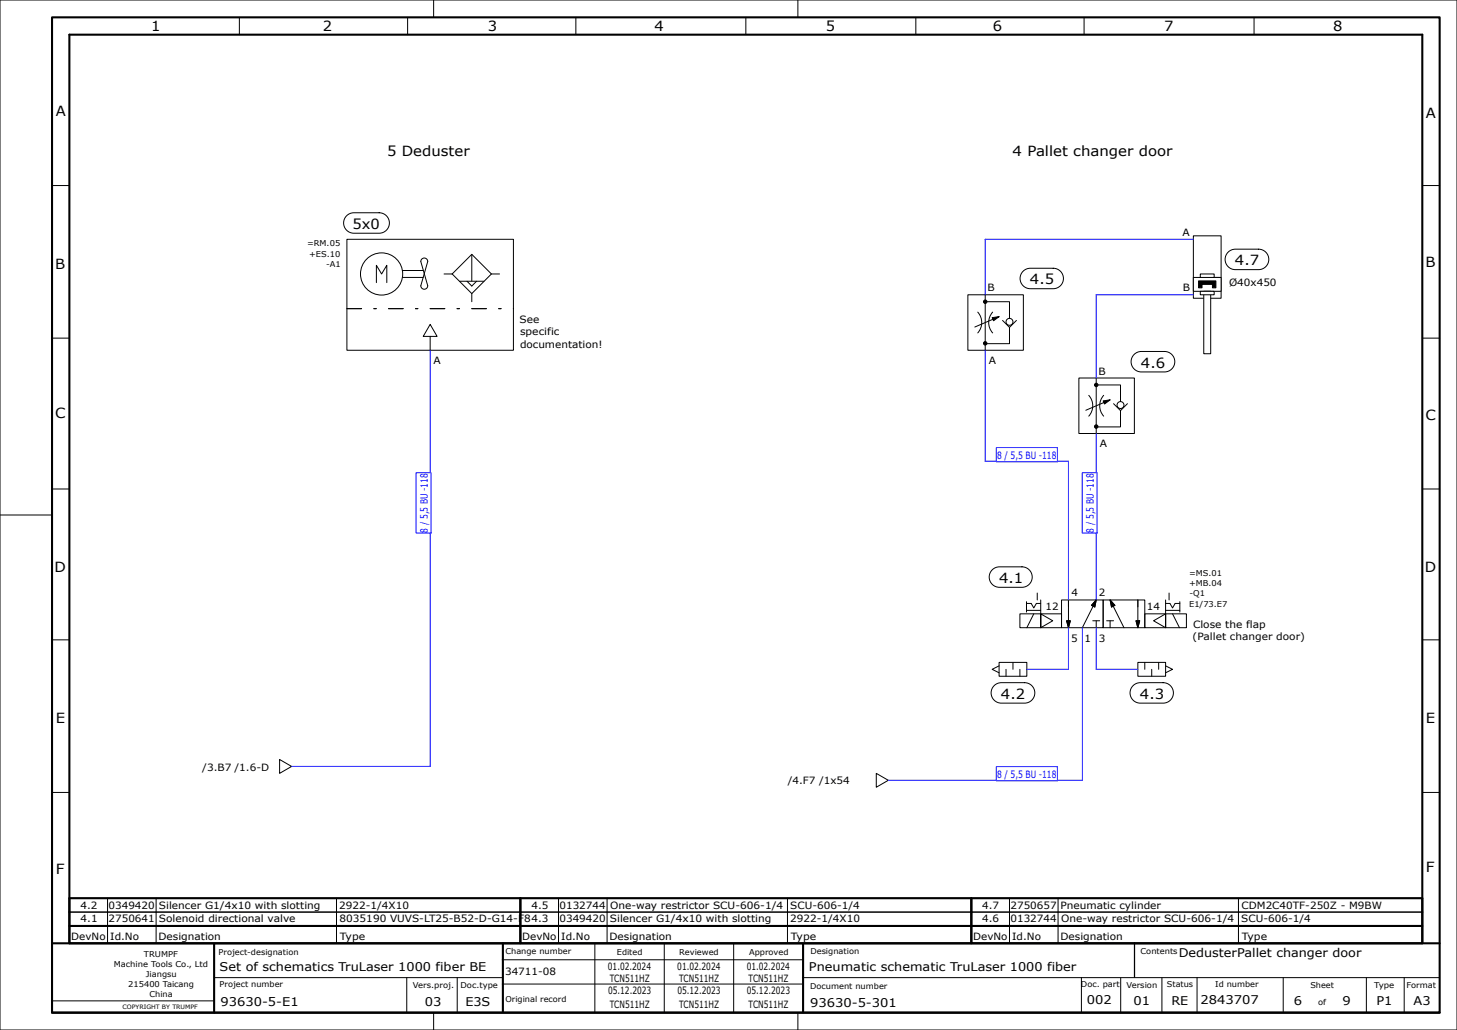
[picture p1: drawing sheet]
<svg xmlns="http://www.w3.org/2000/svg" width="420mm" height="297mm" viewBox="0 0 420 297" stroke-linecap="round" stroke-linejoin="round" font-family="sans-serif">
<path d="M15 5h400v287h-400zM15 272h400M20 272v-262h390v262M61.7 272.2v19.8M145 272v19.8M231.5 272.2v19.7M15 292h400" fill="none" stroke="#000" stroke-width=".6"/>
<g fill="none" stroke="#000" stroke-width=".29">
<path d="M0 0h420v297h-420zM69 5v5M117.5 5v5M125 0v5M166 5v5M215 5v5M230 0v5M264 5v5M312.5 5v5M361.5 5v5M15 53.5h5M410 53.5h5"/>
<path d="M100 69h48v32h-48zM116 78h6M121.6 74.7a1 1 0 0 1 1.1-.2 1 1 0 0 1 .6 .9l-2 7a1 1 0 0 0 1 1 1 1 0 0 0 1-1l-2-7zM128 79h2.4M130.3 79l5.7-5.7 5.7 5.7M130.3 79l5.7 5.7M141.7 79l-5.7 5.7M141.7 79h2.3M344 68h8v18h-8zM15 97.5h5M108.5 81.5v-5l1.5 2.5 1.5-2.5v5M116 80h6"/>
<path d="M124 93.5l2 3.5h-4zM124 97v4M132.5 81.1h7M134.6 81.1l1.4 1.4 1.4-1.4M136 84.7v2.3M410 97.5h5M0 148.5h15M15 141h5M410 141h5M15 184.5h5M410 184.5h5M80.6 219l3.5 2-3.5 2z"/>
<path d="M15 228.5h5M410 228.5h5M144.8 276.8h86.7M171.5 272v20M191.5 272v20M211.5 272v20M327 271.8v10M327.1 271.8v10M14.9 288.6h46.6M61.7 281.9h83.1M117.3 281.9v10M125 292v5"/>
<path d="M131.8 281.9v10.1M144.8 283.8h86.7M230 292v5M231.3 281.9h183.6M311.7 281.9v10M323.1 282v10M334.9 282v10M345.1 281.9v10.1M369.9 281.9v9.8M393.9 281.9v10M404.8 281.9v10"/>
<circle cx="110" cy="79" r="6.1"/>
</g>
<path d="M136 81v-7.6" fill="none" stroke="#000" stroke-width=".29" stroke-dasharray="8.5 3.5"/>
<path d="M100 89h48" fill="none" stroke="#000" stroke-width=".29" stroke-dasharray="4.2 3.5 .7 3.5"/>
<path d="M124 101v120h-40" fill="none" stroke="#00f" stroke-width=".29"/>
<path d="M346.5 80h5v2h-1v-1h-3v1h-1z" fill-rule="evenodd" fill="#000" stroke="#000" stroke-width=".29"/>
<g fill="#fff" stroke="#000" stroke-width=".29">
<path d="M344 80h8v4h-8z" fill-rule="evenodd"/>
<path d="M346 79h4v1h-4z" fill-rule="evenodd"/>
</g>
<path d="M345.5 81h5v2h-1v-1h-3v1h-1z" fill-rule="evenodd" fill="#000" stroke="#000" stroke-width=".29"/>
<g fill="#fff" stroke="#000" stroke-width=".29">
<path d="M347 84h2v18h-2z" fill-rule="evenodd"/>
<path d="M346 84h4v1h-4z" fill-rule="evenodd"/>
</g>
<g fill="none" stroke="#000" stroke-width=".29">
<path d="M279 85h16v16h-16zM281.9 90a4.5 4.5 0 0 1 0 6M284 87h7v4.8M284 85v16M286.1 90a4.5 4.5 0 0 0 0 6M288 91.3l-7 3M289 92.4l2 2M291 94.4v4.7h-7M293 92.4l-2 2M311 109h16v16h-16zM313.9 114a4.5 4.5 0 0 1 0 6M316 111h7v4.8"/>
<path d="M316 109v16M318.1 114a4.5 4.5 0 0 0 0 6M320 115.3l-7 3M321 116.4l2 2M323 118.4v4.7h-7M325 116.4l-2 2M294 177h6v4h-6zM295.9 174h1.3l.8 1.3 .7-1.3h1.3M295.9 173.5v3M295.9 176h4.1M298 177l-2 4M299 171v2"/>
<path d="M300 177l3.5 2-3.5 2zM300 177h6v4h-6zM300 173v4M306 173h12v8h-12zM307.5 179h1l-.5 2zM308 173v6M315 179h2M315.1 174.8l-3.1 6.2M316 179v2M316 173l-.4 2-1-.5zM318 173h12v8h-12zM319 179h2"/>
<path d="M320 173l1.4 1.5-1 .5zM320 179v2M320.9 174.8l3.1 6.2M327.5 179h1l-.5 2zM328 173v6M330 177h6v4h-6zM332.5 179l3.5-2v4zM336 177h6v4h-6zM336 174h1.2l.8 1.3 .7-1.3h1.4M336 176h4.1M336 173v4M337 171v2"/>
<path d="M338 177l2 4M340.1 173.5v3M288 191h8v4h-8zM288 192l-2 1 2 1M290 193v2M292 191v2M294 193v2M328 191h8v4h-8zM330 191v2M332 193v2M334 191v2M336 192l2 1-2 1"/>
<path d="M252.6 223l3.5 2-3.5 2zM20 259h390M31 259v13M45 259v8M97 259v13M161 259v13M175 259v8M227 259v13M291 259v13M305 259v8M357 259v13M20 267h390"/>
<path d="M20 263h390M45 267.2v4.8M175 267.2v4.8M305 267.2v4.8"/>
<circle cx="291" cy="92.8" r="1"/>
<circle cx="323" cy="116.8" r="1"/>
</g>
<g fill="#000" stroke="#000" stroke-width=".29">
<path d="M286 91.6l2-.3-1.6 1.2zM318 115.6l2-.3-1.6 1.2z"/>
<path d="M316 173l-.4 2-1-.5z" fill-rule="evenodd"/>
<path d="M320 173l1.4 1.5-1 .5z" fill-rule="evenodd"/>
<path d="M307.5 179h1l-.5 2z" fill-rule="evenodd"/>
<path d="M327.5 179h1l-.5 2z" fill-rule="evenodd"/>
<circle cx="284" cy="87" r=".5"/>
<circle cx="284" cy="99" r=".5"/>
<circle cx="316" cy="111" r=".5"/>
<circle cx="316" cy="123" r=".5"/>
</g>
<path d="M344 69h-60v16M344 85h-28v24M284 101v32h24v40M316 125v48M308 181v12h-12M312 181v44h-56M316 181v12h12" fill="none" stroke="#00f" stroke-width=".29"/>
<path d="M150 259v8M280 259v8M20 267h130v5h-130zM20 267v-8h390v8M150 267h130v5h-130zM280 267h130v5h-130z" fill="none" stroke="#000" stroke-width=".6"/>
<g fill="#fff" stroke="#000" stroke-width=".29">
<path d="M100.2 62l1.1-.6h.7h7.3a2.95 2.95 0 0 1 3 2.9 2.95 2.95 0 0 1-3 3h-7.3a2.95 2.95 0 0 1-2.8-2 2.95 2.95 0 0 1 1-3.3z" fill-rule="evenodd"/>
<path d="M354.3 72.5l1.1-.6h.7h6.7a2.95 2.95 0 0 1 2.9 2.9 2.95 2.95 0 0 1-2.9 3h-6.7a2.95 2.95 0 0 1-2.8-2 2.95 2.95 0 0 1 1-3.3z" fill-rule="evenodd"/>
<path d="M295.2 78l1.1-.6h.7h6.6a2.95 2.95 0 0 1 3 2.9 2.95 2.95 0 0 1-3 2.9h-6.6a2.95 2.95 0 0 1-2.8-1.9 2.95 2.95 0 0 1 1-3.3z" fill-rule="evenodd"/>
<path d="M326.7 102.5a2.94 2.94 0 0 1 2.3-1.1h6.7a2.95 2.95 0 0 1 3 2.9 2.95 2.95 0 0 1-3 3h-6.7a2.95 2.95 0 0 1-2.7-1.7 2.95 2.95 0 0 1 .4-3.1z" fill-rule="evenodd"/>
<path d="M285.8 164.6a2.94 2.94 0 0 1 2.3-1.1h6.5a2.95 2.95 0 0 1 3 2.9 2.95 2.95 0 0 1-3 2.9h-6.5a2.95 2.95 0 0 1-2.7-1.6 2.95 2.95 0 0 1 .4-3.1z" fill-rule="evenodd"/>
<path d="M326.4 198a2.94 2.94 0 0 1 2.3-1.2h6.6a2.95 2.95 0 0 1 3 3 2.95 2.95 0 0 1-3 3h-6.6a2.95 2.95 0 0 1-2.7-1.7 2.95 2.95 0 0 1 .4-3.1z" fill-rule="evenodd"/>
<path d="M286.8 197.5l1.2-.6 .6-.1h6.8a2.95 2.95 0 0 1 2.9 3 2.95 2.95 0 0 1-2.9 3h-6.8a2.95 2.95 0 0 1-2.7-2 2.95 2.95 0 0 1 .9-3.3z" fill-rule="evenodd"/>
</g>
<g fill="#fff" stroke="#00f" stroke-width=".29">
<path d="M119.9 136.3h4.4v17.4h-4.4z" fill-rule="evenodd"/>
<path d="M287.2 221.1h17.6v4.1h-17.6z" fill-rule="evenodd"/>
<path d="M287.2 129h17.6v4.1h-17.6z" fill-rule="evenodd"/>
<path d="M311.9 136.3h4.4v17.4h-4.4z" fill-rule="evenodd"/>
</g>
<g font-size="4">
<text x="43.6" y="9">1</text>
<text x="93.1" y="9">2</text>
<text x="140.7" y="9">3</text>
<text x="188.7" y="9">4</text>
<text x="238.1" y="9">5</text>
<text x="286.2" y="9">6</text>
<text x="335.6" y="9">7</text>
<text x="384.3" y="9">8</text>
<text x="16.1" y="33.5">A</text>
<text x="411" y="34">A</text>
<text x="111.6" y="45">5 Deduster</text>
<text x="291.9" y="45">4 Pallet changer door</text>
<text x="101.6" y="66">5x0</text>
<text x="15.9" y="77.5">B</text>
<text x="356" y="76.5">4.7</text>
<text x="410.9" y="77">B</text>
<text x="296.9" y="82">4.5</text>
<text x="328.9" y="106">4.6</text>
<text x="16" y="120.5">C</text>
<text x="411" y="121">C</text>
<text x="15.8" y="165">D</text>
<text x="410.7" y="165">D</text>
<text x="288" y="168.1">4.1</text>
<text x="288.6" y="201.5">4.2</text>
<text x="328.6" y="201.5">4.3</text>
<text x="16.1" y="208.5">E</text>
<text x="411" y="208.5">E</text>
<text x="411" y="251.5">F</text>
<text x="16.1" y="252">F</text>
</g>
<g font-size="3.5">
<text x="339.8" y="275.9">DedusterPallet changer door</text>
<text x="63.3" y="280">Set of schematics TruLaser 1000 fiber BE</text>
<text x="233.2" y="280">Pneumatic schematic TruLaser 1000 fiber</text>
<text x="63.6" y="290">93630-5-E1</text>
<text x="122.4" y="290">03</text>
<text x="134.2" y="290">E3S</text>
<text x="233.5" y="290.2">93630-5-301</text>
<text x="313.3" y="289.6">002</text>
<text x="326.8" y="289.8">01</text>
<text x="337.7" y="289.7">RE</text>
<text x="346" y="289.6">2843707</text>
<text x="373" y="289.9">6</text>
<text x="387" y="289.9">9</text>
<text x="396.8" y="289.9">P1</text>
<text x="407.5" y="289.9">A3</text>
</g>
<g font-size="2.9">
<text x="340.9" y="68">A</text>
<text x="284.7" y="84">B</text>
<text x="341" y="84">B</text>
<text x="354.3" y="82.4">Ø40x450</text>
<text x="149.8" y="93">See</text>
<text x="149.9" y="96.6">specific</text>
<text x="149.9" y="100.3">documentation!</text>
<text x="125" y="105">A</text>
<text x="285" y="105">A</text>
<text x="316.7" y="108">B</text>
<text x="317" y="129">A</text>
<text x="308.9" y="172">4</text>
<text x="316.8" y="172">2</text>
<text x="301.4" y="176">12</text>
<text x="330.6" y="176">14</text>
<text x="308.8" y="185">5</text>
<text x="312.6" y="185">1</text>
<text x="316.8" y="185">3</text>
<text x="343.8" y="184.6">(Pallet changer door)</text>
<text x="343.9" y="181">Close the flap</text>
<text x="58.3" y="222.4">/3.B7 /1.6-D</text>
<text x="227.1" y="226">/4.F7 /1x54</text>
<text x="23.2" y="262">4.2</text>
<text x="31.3" y="262">0349420</text>
<text x="45.8" y="262">Silencer G1/4x10 with slotting</text>
<text x="97.8" y="262">2922-1/4X10</text>
<text x="153.2" y="262">4.5</text>
<text x="161.3" y="262">0132744</text>
<text x="175.9" y="262">One-way restrictor SCU-606-1/4</text>
<text x="227.8" y="262">SCU-606-1/4</text>
<text x="283.2" y="262">4.7</text>
<text x="291.3" y="262">2750657</text>
<text x="305.7" y="262">Pneumatic cylinder</text>
<text x="357.9" y="262">CDM2C40TF-250Z - M9BW</text>
<text x="23.2" y="266">4.1</text>
<text x="31.3" y="266">2750641</text>
<text x="45.8" y="266">Solenoid directional valve</text>
<text x="97.9" y="266">8035190 VUVS-LT25-B52-D-G14-F84.3</text>
<text x="161.3" y="266">0349420</text>
<text x="175.8" y="266">Silencer G1/4x10 with slotting</text>
<text x="227.8" y="266">2922-1/4X10</text>
<text x="283.2" y="266">4.6</text>
<text x="291.3" y="266">0132744</text>
<text x="305.9" y="266">One-way restrictor SCU-606-1/4</text>
<text x="357.8" y="266">SCU-606-1/4</text>
<text x="20.6" y="271">DevNo</text>
<text x="31.8" y="271">Id.No</text>
<text x="45.7" y="271">Designation</text>
<text x="98" y="271">Type</text>
<text x="150.6" y="271">DevNo</text>
<text x="161.8" y="271">Id.No</text>
<text x="175.7" y="271">Designation</text>
<text x="228" y="271">Type</text>
<text x="280.6" y="271">DevNo</text>
<text x="291.8" y="271">Id.No</text>
<text x="305.7" y="271">Designation</text>
<text x="358" y="271">Type</text>
<text x="145.6" y="281">34711-08</text>
<text x="175.2" y="279.8">01.02.2024</text>
<text x="195.2" y="279.8">01.02.2024</text>
<text x="215.2" y="279.8">01.02.2024</text>
<text x="175.3" y="286.8">05.12.2023</text>
<text x="175.8" y="283.3">TCN511HZ</text>
<text x="195.3" y="286.8">05.12.2023</text>
<text x="195.8" y="283.3">TCN511HZ</text>
<text x="215.3" y="286.8">05.12.2023</text>
<text x="215.8" y="283.3">TCN511HZ</text>
<text x="175.8" y="290.8">TCN511HZ</text>
<text x="195.8" y="290.8">TCN511HZ</text>
<text x="215.8" y="290.8">TCN511HZ</text>
</g>
<g font-size="2.9" fill="#00f">
<text x="287.5" y="132.3">8 / 5,5 BU -118</text>
<text x="123.3" y="153.5" transform="rotate(-90 123.3 153.5)">8 / 5,5 BU -118</text>
<text x="315.3" y="153.5" transform="rotate(-90 315.3 153.5)">8 / 5,5 BU -118</text>
<text x="287.5" y="224.3">8 / 5,5 BU -118</text>
</g>
<g font-size="2.3">
<text x="88.5" y="71">=RM.05</text>
<text x="89.1" y="74">+ES.10</text>
<text x="94" y="77">-A1</text>
<text x="342.8" y="166">=MS.01</text>
<text x="342.8" y="169">+MB.04</text>
<text x="342.9" y="172">-Q1</text>
<text x="342.8" y="175">E1/73.E7</text>
<text x="41.5" y="275.8">TRUMPF</text>
<text x="63" y="275.4">Project-designation</text>
<text x="145.7" y="275">Change number</text>
<text x="177.8" y="275.3">Edited</text>
<text x="195.8" y="275.3">Reviewed</text>
<text x="215.9" y="275.3">Approved</text>
<text x="233.6" y="275.1">Designation</text>
<text x="328.8" y="275">Contents</text>
<text x="32.8" y="278.8">Machine Tools Co., Ltd</text>
<text x="42.1" y="281.7">Jiangsu</text>
<text x="37" y="284.6">215400 Taicang</text>
<text x="43.1" y="287.5">China</text>
<text x="63.3" y="284.7">Project number</text>
<text x="119" y="285">Vers.proj.</text>
<text x="132.7" y="285">Doc.type</text>
<text x="233.5" y="285.2">Document number</text>
<text x="311.6" y="284.7">Doc. part</text>
<text x="324.7" y="284.8">Version</text>
<text x="336.4" y="284.7">Status</text>
<text x="350.3" y="284.7">Id number</text>
<text x="377.8" y="284.9">Sheet</text>
<text x="396.1" y="284.9">Type</text>
<text x="405.5" y="284.9">Format</text>
<text x="145.7" y="289">Original record</text>
<text x="379.9" y="289.9">of</text>
</g>
<text font-size="1.7" x="35.3" y="290.8">COPYRIGHT BY TRUMPF</text>
</svg>
